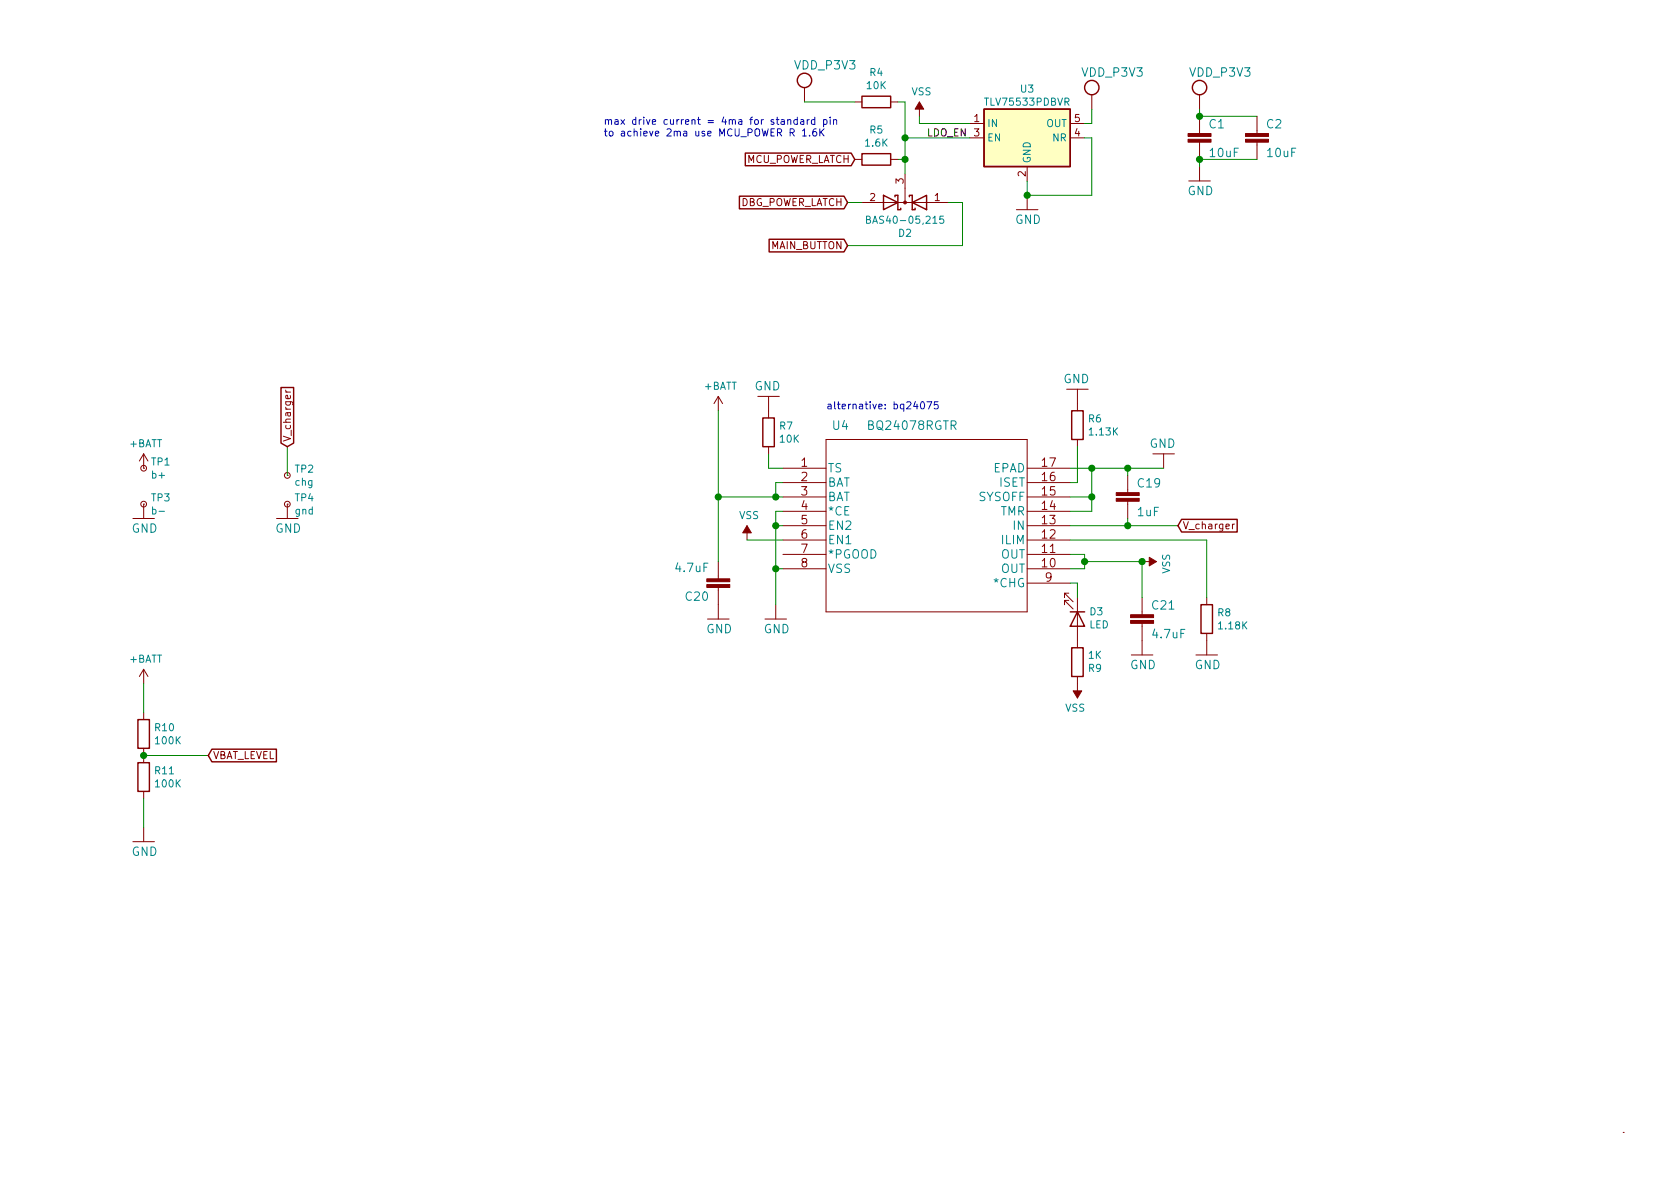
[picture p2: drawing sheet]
EESchema Schematic File Version 4
EELAYER 30 0
EELAYER END
$Descr A4 11693 8268
encoding utf-8
Sheet 2 2
Title ""
Date ""
Rev ""
Comp ""
Comment1 ""
Comment2 ""
Comment3 ""
Comment4 ""
$EndDescr
$Comp
L nRF52832_qfaa-eagle-import:GND #GND?
U 1 1
P 7150 1450
AR Path="/6177AAD7" Ref="#GND?"  Part="1" 
AR Path="/61764C1F/6177AAD7" Ref="#GND021"  Part="1" 
F 0 "#GND021" H 7150 1450 50  0001 C CNN
F 1 "GND" H 7050 1350 59  0000 L BNN
F 2 "" H 7150 1450 50  0001 C CNN
F 3 "" H 7150 1450 50  0001 C CNN
	1    7150 1450
	-1   0    0    -1  
$EndComp
$Comp
L nRF52832_qfaa-eagle-import:VCC #VDD_NRF?
U 1 1
P 7600 650
AR Path="/6177AAE3" Ref="#VDD_NRF?"  Part="1" 
AR Path="/61764C1F/6177AAE3" Ref="#VDD_NRF011"  Part="1" 
F 0 "#VDD_NRF011" H 7600 650 50  0001 C CNN
F 1 "VDD_P3V3" H 7525 775 59  0000 L BNN
F 2 "" H 7600 650 50  0001 C CNN
F 3 "" H 7600 650 50  0001 C CNN
	1    7600 650 
	1    0    0    -1  
$EndComp
Wire Wire Line
	6400 800  6400 850 
Wire Wire Line
	7600 1350 7150 1350
Connection ~ 7150 1350
Text Label 6450 950  0    50   ~ 0
LDO_EN
Wire Wire Line
	7600 950  7600 1350
$Comp
L Device:R R4
U 1 1
P 6100 700
F 0 "R4" V 5893 700 50  0000 C CNN
F 1 "10K" V 5984 700 50  0000 C CNN
F 2 "Resistor_SMD:R_0402_1005Metric" V 6030 700 50  0001 C CNN
F 3 "~" H 6100 700 50  0001 C CNN
F 4 "C25744" H 6100 700 50  0001 C CNN "LCSC"
	1    6100 700 
	0    1    1    0   
$EndComp
Wire Wire Line
	6250 1100 6300 1100
$Comp
L Device:R R5
U 1 1
P 6100 1100
F 0 "R5" V 5893 1100 50  0000 C CNN
F 1 "1.6K" V 5984 1100 50  0000 C CNN
F 2 "Resistor_SMD:R_0402_1005Metric" V 6030 1100 50  0001 C CNN
F 3 "~" H 6100 1100 50  0001 C CNN
F 4 "C25867" H 6100 1100 50  0001 C CNN "LCSC"
	1    6100 1100
	0    1    1    0   
$EndComp
Wire Wire Line
	7550 950  7600 950 
Wire Wire Line
	6300 950  6750 950 
Wire Wire Line
	7150 1250 7150 1350
Wire Wire Line
	6400 850  6750 850 
$Comp
L Regulator_Linear:TPS73133DBV U3
U 1 1
P 7150 950
F 0 "U3" H 7150 1292 50  0000 C CNN
F 1 "TLV75533PDBVR" H 7150 1201 50  0000 C CNN
F 2 "Package_TO_SOT_SMD:SOT-23-5" H 7150 1275 50  0001 C CIN
F 3 "https://datasheet.lcsc.com/lcsc/1912111437_Texas-Instruments-TLV75533PDBVR_C404027.pdf" H 7150 900 50  0001 C CNN
F 4 "C404027" H 7150 950 50  0001 C CNN "LCSC"
	1    7150 950 
	1    0    0    -1  
$EndComp
Wire Wire Line
	7550 850  7600 850 
Wire Wire Line
	7600 850  7600 750 
$Comp
L power:+BATT #PWR?
U 1 1
P 1000 3250
AR Path="/617B7B7F" Ref="#PWR?"  Part="1" 
AR Path="/61764C1F/617B7B7F" Ref="#PWR05"  Part="1" 
F 0 "#PWR05" H 1000 3100 50  0001 C CNN
F 1 "+BATT" H 1015 3423 50  0000 C CNN
F 2 "" H 1000 3250 50  0001 C CNN
F 3 "" H 1000 3250 50  0001 C CNN
	1    1000 3250
	1    0    0    -1  
$EndComp
$Comp
L nRF52832_qfaa-eagle-import:GND #GND?
U 1 1
P 1000 3600
AR Path="/617B7B85" Ref="#GND?"  Part="1" 
AR Path="/61764C1F/617B7B85" Ref="#GND025"  Part="1" 
F 0 "#GND025" H 1000 3600 50  0001 C CNN
F 1 "GND" H 900 3500 59  0000 L BNN
F 2 "" H 1000 3600 50  0001 C CNN
F 3 "" H 1000 3600 50  0001 C CNN
	1    1000 3600
	-1   0    0    -1  
$EndComp
Wire Wire Line
	1000 5550 1000 5750
Wire Wire Line
	1000 4950 1000 4750
$Comp
L nRF52832_qfaa-eagle-import:GND #GND031
U 1 1
P 1000 5850
F 0 "#GND031" H 1000 5850 50  0001 C CNN
F 1 "GND" H 900 5750 59  0000 L BNN
F 2 "" H 1000 5850 50  0001 C CNN
F 3 "" H 1000 5850 50  0001 C CNN
	1    1000 5850
	-1   0    0    -1  
$EndComp
$Comp
L Device:R R10
U 1 1
P 1000 5100
F 0 "R10" H 1070 5146 50  0000 L CNN
F 1 "100K" H 1070 5055 50  0000 L CNN
F 2 "Resistor_SMD:R_0402_1005Metric" V 930 5100 50  0001 C CNN
F 3 "~" H 1000 5100 50  0001 C CNN
F 4 "C25741" H 1000 5100 50  0001 C CNN "LCSC"
	1    1000 5100
	1    0    0    -1  
$EndComp
$Comp
L Device:R R11
U 1 1
P 1000 5400
F 0 "R11" H 1070 5446 50  0000 L CNN
F 1 "100K" H 1070 5355 50  0000 L CNN
F 2 "Resistor_SMD:R_0402_1005Metric" V 930 5400 50  0001 C CNN
F 3 "~" H 1000 5400 50  0001 C CNN
F 4 "C25741" H 1000 5400 50  0001 C CNN "LCSC"
	1    1000 5400
	1    0    0    -1  
$EndComp
$Comp
L power:+BATT #PWR08
U 1 1
P 1000 4750
F 0 "#PWR08" H 1000 4600 50  0001 C CNN
F 1 "+BATT" H 1015 4923 50  0000 C CNN
F 2 "" H 1000 4750 50  0001 C CNN
F 3 "" H 1000 4750 50  0001 C CNN
	1    1000 4750
	1    0    0    -1  
$EndComp
$Comp
L _bq:BQ24078RGTR U4
U 1 1
P 5450 3250
F 0 "U4" H 5850 3550 60  0000 C CNN
F 1 "BQ24078RGTR" H 6350 3550 60  0000 C CNN
F 2 "_other:VQFN-16-1EP_3x3mm_P0.5mm_EP1.45x1.45mm_ThermalVias" H 6450 3490 60  0001 C CNN
F 3 "" H 5450 3250 60  0000 C CNN
F 4 "C15464" H 5450 3250 50  0001 C CNN "LCSC"
	1    5450 3250
	1    0    0    -1  
$EndComp
Wire Wire Line
	2000 3300 2000 3100
$Comp
L nRF52832_qfaa-eagle-import:GND #GND?
U 1 1
P 2000 3600
AR Path="/6179CE8E" Ref="#GND?"  Part="1" 
AR Path="/61764C1F/6179CE8E" Ref="#GND026"  Part="1" 
F 0 "#GND026" H 2000 3600 50  0001 C CNN
F 1 "GND" H 1900 3500 59  0000 L BNN
F 2 "" H 2000 3600 50  0001 C CNN
F 3 "" H 2000 3600 50  0001 C CNN
	1    2000 3600
	-1   0    0    -1  
$EndComp
Text GLabel 2000 3100 1    50   Input ~ 0
V_charger
Text GLabel 8200 3650 2    50   Input ~ 0
V_charger
$Comp
L Device:R R7
U 1 1
P 5350 3000
F 0 "R7" H 5420 3046 50  0000 L CNN
F 1 "10K" H 5420 2955 50  0000 L CNN
F 2 "Resistor_SMD:R_0402_1005Metric" V 5280 3000 50  0001 C CNN
F 3 "~" H 5350 3000 50  0001 C CNN
F 4 "C25744" H 5350 3000 50  0001 C CNN "LCSC"
	1    5350 3000
	1    0    0    -1  
$EndComp
$Comp
L nRF52832_qfaa-eagle-import:GND #GND?
U 1 1
P 5350 2750
AR Path="/617A0983" Ref="#GND?"  Part="1" 
AR Path="/61764C1F/617A0983" Ref="#GND023"  Part="1" 
F 0 "#GND023" H 5350 2750 50  0001 C CNN
F 1 "GND" H 5250 2650 59  0000 L BNN
F 2 "" H 5350 2750 50  0001 C CNN
F 3 "" H 5350 2750 50  0001 C CNN
	1    5350 2750
	1    0    0    1   
$EndComp
Wire Wire Line
	5350 3150 5350 3250
Wire Wire Line
	5350 3250 5450 3250
Wire Wire Line
	5450 3350 5400 3350
Wire Wire Line
	5400 3450 5450 3450
$Comp
L power:+BATT #PWR?
U 1 1
P 5000 2850
AR Path="/617A3DBA" Ref="#PWR?"  Part="1" 
AR Path="/61764C1F/617A3DBA" Ref="#PWR04"  Part="1" 
F 0 "#PWR04" H 5000 2700 50  0001 C CNN
F 1 "+BATT" H 5015 3023 50  0000 C CNN
F 2 "" H 5000 2850 50  0001 C CNN
F 3 "" H 5000 2850 50  0001 C CNN
	1    5000 2850
	1    0    0    -1  
$EndComp
$Comp
L nRF52832_qfaa-eagle-import:GND #GND?
U 1 1
P 5400 4300
AR Path="/617A670B" Ref="#GND?"  Part="1" 
AR Path="/61764C1F/617A670B" Ref="#GND028"  Part="1" 
F 0 "#GND028" H 5400 4300 50  0001 C CNN
F 1 "GND" H 5300 4200 59  0000 L BNN
F 2 "" H 5400 4300 50  0001 C CNN
F 3 "" H 5400 4300 50  0001 C CNN
	1    5400 4300
	-1   0    0    -1  
$EndComp
Wire Wire Line
	5400 4200 5400 3950
Wire Wire Line
	5450 3550 5400 3550
Connection ~ 5400 3450
Wire Wire Line
	5450 3650 5400 3650
Wire Wire Line
	5400 3650 5400 3550
Wire Wire Line
	7450 3850 7550 3850
Wire Wire Line
	7550 3850 7550 3900
Wire Wire Line
	7550 3950 7450 3950
Wire Wire Line
	7450 3350 7500 3350
Wire Wire Line
	7500 3350 7500 3100
Wire Wire Line
	7450 3450 7600 3450
$Comp
L power:VSS #PWR?
U 1 1
P 6400 800
AR Path="/617B2390" Ref="#PWR?"  Part="1" 
AR Path="/61764C1F/617B2390" Ref="#PWR03"  Part="1" 
F 0 "#PWR03" H 6400 650 50  0001 C CNN
F 1 "VSS" H 6415 973 50  0000 C CNN
F 2 "" H 6400 800 50  0001 C CNN
F 3 "" H 6400 800 50  0001 C CNN
	1    6400 800 
	1    0    0    -1  
$EndComp
$Comp
L power:VSS #PWR?
U 1 1
P 7950 3900
AR Path="/617B4B4A" Ref="#PWR?"  Part="1" 
AR Path="/61764C1F/617B4B4A" Ref="#PWR07"  Part="1" 
F 0 "#PWR07" H 7950 3750 50  0001 C CNN
F 1 "VSS" H 7965 4073 50  0000 C CNN
F 2 "" H 7950 3900 50  0001 C CNN
F 3 "" H 7950 3900 50  0001 C CNN
	1    7950 3900
	0    1    1    0   
$EndComp
Connection ~ 7550 3900
Wire Wire Line
	7550 3900 7550 3950
$Comp
L Device:R R6
U 1 1
P 7500 2950
F 0 "R6" H 7570 2996 50  0000 L CNN
F 1 "1.13K" H 7570 2905 50  0000 L CNN
F 2 "Resistor_SMD:R_0402_1005Metric" V 7430 2950 50  0001 C CNN
F 3 "~" H 7500 2950 50  0001 C CNN
F 4 "C67014" H 7500 2950 50  0001 C CNN "LCSC"
	1    7500 2950
	1    0    0    -1  
$EndComp
$Comp
L Device:R R8
U 1 1
P 8400 4300
F 0 "R8" H 8470 4346 50  0000 L CNN
F 1 "1.18K" H 8470 4255 50  0000 L CNN
F 2 "Resistor_SMD:R_0402_1005Metric" V 8330 4300 50  0001 C CNN
F 3 "~" H 8400 4300 50  0001 C CNN
F 4 "C270651" H 8400 4300 50  0001 C CNN "LCSC"
	1    8400 4300
	1    0    0    -1  
$EndComp
$Comp
L nRF52832_qfaa-eagle-import:CAPACITOR_0402_N C?
U 1 1
P 5000 4100
AR Path="/617C3867" Ref="C?"  Part="1" 
AR Path="/61764C1F/617C3867" Ref="C20"  Part="1" 
F 0 "C20" H 5060 4115 59  0000 L BNN
F 1 "4.7uF" H 5060 3915 59  0000 L BNN
F 2 "Capacitor_SMD:C_0402_1005Metric" H 5000 4100 50  0001 C CNN
F 3 "" H 5000 4100 50  0001 C CNN
F 4 "C23733" H 5000 4100 50  0001 C CNN "LCSC"
	1    5000 4100
	-1   0    0    1   
$EndComp
$Comp
L nRF52832_qfaa-eagle-import:CAPACITOR_0402_N C?
U 1 1
P 7850 3400
AR Path="/617C3874" Ref="C?"  Part="1" 
AR Path="/61764C1F/617C3874" Ref="C19"  Part="1" 
F 0 "C19" H 7910 3415 59  0000 L BNN
F 1 "1uF" H 7910 3215 59  0000 L BNN
F 2 "Capacitor_SMD:C_0402_1005Metric" H 7850 3400 50  0001 C CNN
F 3 "" H 7850 3400 50  0001 C CNN
F 4 "C52923" H 7850 3400 50  0001 C CNN "LCSC"
	1    7850 3400
	1    0    0    -1  
$EndComp
$Comp
L nRF52832_qfaa-eagle-import:CAPACITOR_0402_N C?
U 1 1
P 7950 4250
AR Path="/617C87E8" Ref="C?"  Part="1" 
AR Path="/61764C1F/617C87E8" Ref="C21"  Part="1" 
F 0 "C21" H 8010 4265 59  0000 L BNN
F 1 "4.7uF" H 8010 4065 59  0000 L BNN
F 2 "Capacitor_SMD:C_0402_1005Metric" H 7950 4250 50  0001 C CNN
F 3 "" H 7950 4250 50  0001 C CNN
F 4 "C23733" H 7950 4250 50  0001 C CNN "LCSC"
	1    7950 4250
	1    0    0    -1  
$EndComp
Wire Wire Line
	5400 3350 5400 3450
$Comp
L nRF52832_qfaa-eagle-import:GND #GND?
U 1 1
P 7950 4550
AR Path="/617CCA2A" Ref="#GND?"  Part="1" 
AR Path="/61764C1F/617CCA2A" Ref="#GND029"  Part="1" 
F 0 "#GND029" H 7950 4550 50  0001 C CNN
F 1 "GND" H 7850 4450 59  0000 L BNN
F 2 "" H 7950 4550 50  0001 C CNN
F 3 "" H 7950 4550 50  0001 C CNN
	1    7950 4550
	-1   0    0    -1  
$EndComp
$Comp
L nRF52832_qfaa-eagle-import:GND #GND?
U 1 1
P 5000 4300
AR Path="/617CD79B" Ref="#GND?"  Part="1" 
AR Path="/61764C1F/617CD79B" Ref="#GND027"  Part="1" 
F 0 "#GND027" H 5000 4300 50  0001 C CNN
F 1 "GND" H 4900 4200 59  0000 L BNN
F 2 "" H 5000 4300 50  0001 C CNN
F 3 "" H 5000 4300 50  0001 C CNN
	1    5000 4300
	-1   0    0    -1  
$EndComp
Wire Wire Line
	5000 2850 5000 3450
Wire Wire Line
	5400 3450 5000 3450
Connection ~ 5000 3450
Wire Wire Line
	5000 3450 5000 3900
$Comp
L power:VSS #PWR?
U 1 1
P 5200 3750
AR Path="/617D42A1" Ref="#PWR?"  Part="1" 
AR Path="/61764C1F/617D42A1" Ref="#PWR06"  Part="1" 
F 0 "#PWR06" H 5200 3600 50  0001 C CNN
F 1 "VSS" H 5215 3923 50  0000 C CNN
F 2 "" H 5200 3750 50  0001 C CNN
F 3 "" H 5200 3750 50  0001 C CNN
	1    5200 3750
	1    0    0    -1  
$EndComp
Wire Wire Line
	5450 3750 5200 3750
$Comp
L nRF52832_qfaa-eagle-import:GND #GND?
U 1 1
P 7500 2700
AR Path="/617D8033" Ref="#GND?"  Part="1" 
AR Path="/61764C1F/617D8033" Ref="#GND022"  Part="1" 
F 0 "#GND022" H 7500 2700 50  0001 C CNN
F 1 "GND" H 7400 2600 59  0000 L BNN
F 2 "" H 7500 2700 50  0001 C CNN
F 3 "" H 7500 2700 50  0001 C CNN
	1    7500 2700
	1    0    0    1   
$EndComp
Wire Wire Line
	7450 3550 7600 3550
Wire Wire Line
	7600 3550 7600 3450
Wire Wire Line
	7450 3250 7600 3250
Wire Wire Line
	7600 3250 7600 3450
Connection ~ 7600 3450
$Comp
L nRF52832_qfaa-eagle-import:GND #GND?
U 1 1
P 8100 3150
AR Path="/617E2300" Ref="#GND?"  Part="1" 
AR Path="/61764C1F/617E2300" Ref="#GND024"  Part="1" 
F 0 "#GND024" H 8100 3150 50  0001 C CNN
F 1 "GND" H 8000 3050 59  0000 L BNN
F 2 "" H 8100 3150 50  0001 C CNN
F 3 "" H 8100 3150 50  0001 C CNN
	1    8100 3150
	1    0    0    1   
$EndComp
Wire Wire Line
	7600 3250 7850 3250
Connection ~ 7600 3250
Wire Wire Line
	7450 3650 7850 3650
Wire Wire Line
	7850 3300 7850 3250
Connection ~ 7850 3250
Wire Wire Line
	7850 3250 8100 3250
Wire Wire Line
	7850 3600 7850 3650
Connection ~ 7850 3650
Wire Wire Line
	7850 3650 8200 3650
$Comp
L Device:R R9
U 1 1
P 7500 4600
F 0 "R9" H 7570 4646 50  0000 L CNN
F 1 "1K" H 7570 4555 50  0000 L CNN
F 2 "Resistor_SMD:R_0402_1005Metric" V 7430 4600 50  0001 C CNN
F 3 "~" H 7500 4600 50  0001 C CNN
F 4 "C11702" H 7500 4600 50  0001 C CNN "LCSC"
	1    7500 4600
	1    0    0    1   
$EndComp
Wire Wire Line
	7450 4050 7500 4050
$Comp
L Device:LED D3
U 1 1
P 7500 4300
F 0 "D3" V 7447 4380 50  0000 L CNN
F 1 "LED" V 7538 4380 50  0000 L CNN
F 2 "LED_SMD:LED_0603_1608Metric" H 7500 4300 50  0001 C CNN
F 3 "~" H 7500 4300 50  0001 C CNN
F 4 "C72043" H 7500 4300 50  0001 C CNN "LCSC"
	1    7500 4300
	0    1    1    0   
$EndComp
Wire Wire Line
	7500 4050 7500 4150
$Comp
L power:VSS #PWR?
U 1 1
P 7500 4750
AR Path="/61803185" Ref="#PWR?"  Part="1" 
AR Path="/61764C1F/61803185" Ref="#PWR09"  Part="1" 
F 0 "#PWR09" H 7500 4600 50  0001 C CNN
F 1 "VSS" H 7515 4923 50  0000 C CNN
F 2 "" H 7500 4750 50  0001 C CNN
F 3 "" H 7500 4750 50  0001 C CNN
	1    7500 4750
	-1   0    0    1   
$EndComp
Wire Wire Line
	7950 3900 7950 4150
Wire Wire Line
	7550 3900 7950 3900
Connection ~ 7950 3900
$Comp
L nRF52832_qfaa-eagle-import:GND #GND?
U 1 1
P 8400 4550
AR Path="/6180CA07" Ref="#GND?"  Part="1" 
AR Path="/61764C1F/6180CA07" Ref="#GND030"  Part="1" 
F 0 "#GND030" H 8400 4550 50  0001 C CNN
F 1 "GND" H 8300 4450 59  0000 L BNN
F 2 "" H 8400 4550 50  0001 C CNN
F 3 "" H 8400 4550 50  0001 C CNN
	1    8400 4550
	-1   0    0    -1  
$EndComp
Wire Wire Line
	8400 3750 8400 4150
Wire Wire Line
	7450 3750 8400 3750
Wire Wire Line
	5400 3650 5400 3950
Connection ~ 5400 3650
Connection ~ 5400 3950
Wire Wire Line
	5400 3950 5450 3950
Text Notes 4200 950  0    50   ~ 0
max drive current = 4ma for standard pin\nto achieve 2ma use MCU_POWER R 1.6K
$Comp
L Device:D_Schottky_x2_KCom_AAK D2
U 1 1
P 6300 1400
F 0 "D2" H 6300 1617 50  0000 C CNN
F 1 "BAS40-05,215" H 6300 1526 50  0000 C CNN
F 2 "Package_TO_SOT_SMD:SOT-23" H 6300 1400 50  0001 C CNN
F 3 "~" H 6300 1400 50  0001 C CNN
F 4 "C85391" H 6300 1400 50  0001 C CNN "LCSC"
	1    6300 1400
	-1   0    0    1   
$EndComp
Wire Wire Line
	6300 700  6300 950 
Connection ~ 6300 950 
Wire Wire Line
	6000 1400 5900 1400
Wire Wire Line
	6600 1400 6700 1400
Text GLabel 5900 1400 0    50   Input ~ 0
DBG_POWER_LATCH
Text GLabel 5900 1700 0    50   Input ~ 0
MAIN_BUTTON
$Comp
L nRF52832_qfaa-eagle-import:VCC #VDD_NRF?
U 1 1
P 5600 600
AR Path="/6187AD3F" Ref="#VDD_NRF?"  Part="1" 
AR Path="/61764C1F/6187AD3F" Ref="#VDD_NRF010"  Part="1" 
F 0 "#VDD_NRF010" H 5600 600 50  0001 C CNN
F 1 "VDD_P3V3" H 5525 725 59  0000 L BNN
F 2 "" H 5600 600 50  0001 C CNN
F 3 "" H 5600 600 50  0001 C CNN
	1    5600 600 
	1    0    0    -1  
$EndComp
Wire Wire Line
	6250 700  6300 700 
Wire Wire Line
	5600 700  5950 700 
Text GLabel 1450 5250 2    50   Input ~ 0
VBAT_LEVEL
Wire Wire Line
	1000 5250 1450 5250
Connection ~ 1000 5250
Text GLabel 5950 1100 0    50   Input ~ 0
MCU_POWER_LATCH
Wire Wire Line
	6300 950  6300 1100
Wire Wire Line
	5900 1700 6700 1700
Wire Wire Line
	6700 1400 6700 1700
Wire Wire Line
	6300 1200 6300 1100
Connection ~ 6300 1100
$Comp
L Connector:TestPoint_Small TP1
U 1 1
P 1000 3250
F 0 "TP1" H 1048 3296 50  0000 L CNN
F 1 "b+" H 1048 3205 50  0000 L CNN
F 2 "TestPoint:TestPoint_Pad_D1.0mm" H 1200 3250 50  0001 C CNN
F 3 "~" H 1200 3250 50  0001 C CNN
	1    1000 3250
	1    0    0    -1  
$EndComp
$Comp
L Connector:TestPoint_Small TP3
U 1 1
P 1000 3500
F 0 "TP3" H 1048 3546 50  0000 L CNN
F 1 "b-" H 1048 3455 50  0000 L CNN
F 2 "TestPoint:TestPoint_Pad_D1.0mm" H 1200 3500 50  0001 C CNN
F 3 "~" H 1200 3500 50  0001 C CNN
	1    1000 3500
	1    0    0    -1  
$EndComp
$Comp
L Connector:TestPoint_Small TP4
U 1 1
P 2000 3500
F 0 "TP4" H 2048 3546 50  0000 L CNN
F 1 "gnd" H 2048 3455 50  0000 L CNN
F 2 "TestPoint:TestPoint_Pad_D1.0mm" H 2200 3500 50  0001 C CNN
F 3 "~" H 2200 3500 50  0001 C CNN
	1    2000 3500
	1    0    0    -1  
$EndComp
$Comp
L Connector:TestPoint_Small TP2
U 1 1
P 2000 3300
F 0 "TP2" H 2048 3346 50  0000 L CNN
F 1 "chg" H 2048 3255 50  0000 L CNN
F 2 "TestPoint:TestPoint_Pad_D1.0mm" H 2200 3300 50  0001 C CNN
F 3 "~" H 2200 3300 50  0001 C CNN
	1    2000 3300
	1    0    0    -1  
$EndComp
$Comp
L nRF52832_qfaa-eagle-import:VCC #VDD_NRF?
U 1 1
P 8350 650
AR Path="/6191A99F" Ref="#VDD_NRF?"  Part="1" 
AR Path="/61764C1F/6191A99F" Ref="#VDD_NRF0101"  Part="1" 
F 0 "#VDD_NRF0101" H 8350 650 50  0001 C CNN
F 1 "VDD_P3V3" H 8275 775 59  0000 L BNN
F 2 "" H 8350 650 50  0001 C CNN
F 3 "" H 8350 650 50  0001 C CNN
	1    8350 650 
	1    0    0    -1  
$EndComp
$Comp
L nRF52832_qfaa-eagle-import:CAPACITOR_0402_N C?
U 1 1
P 8350 900
AR Path="/6191A9A6" Ref="C?"  Part="1" 
AR Path="/61764C1F/6191A9A6" Ref="C1"  Part="1" 
F 0 "C1" H 8410 915 59  0000 L BNN
F 1 "10uF" H 8410 715 59  0000 L BNN
F 2 "Capacitor_SMD:C_0402_1005Metric" H 8350 900 50  0001 C CNN
F 3 "" H 8350 900 50  0001 C CNN
F 4 "C15525" H 8350 900 50  0001 C CNN "LCSC"
	1    8350 900 
	1    0    0    -1  
$EndComp
$Comp
L nRF52832_qfaa-eagle-import:GND #GND?
U 1 1
P 8350 1250
AR Path="/6191A9AC" Ref="#GND?"  Part="1" 
AR Path="/61764C1F/6191A9AC" Ref="#GND0101"  Part="1" 
F 0 "#GND0101" H 8350 1250 50  0001 C CNN
F 1 "GND" H 8250 1150 59  0000 L BNN
F 2 "" H 8350 1250 50  0001 C CNN
F 3 "" H 8350 1250 50  0001 C CNN
	1    8350 1250
	-1   0    0    -1  
$EndComp
$Comp
L nRF52832_qfaa-eagle-import:CAPACITOR_0402_N C?
U 1 1
P 8750 900
AR Path="/6191A9B3" Ref="C?"  Part="1" 
AR Path="/61764C1F/6191A9B3" Ref="C2"  Part="1" 
F 0 "C2" H 8810 915 59  0000 L BNN
F 1 "10uF" H 8810 715 59  0000 L BNN
F 2 "Capacitor_SMD:C_0402_1005Metric" H 8750 900 50  0001 C CNN
F 3 "" H 8750 900 50  0001 C CNN
F 4 "C15525" H 8750 900 50  0001 C CNN "LCSC"
	1    8750 900 
	1    0    0    -1  
$EndComp
Wire Wire Line
	8350 1150 8350 1100
Wire Wire Line
	8750 1100 8350 1100
Connection ~ 8350 1100
Wire Wire Line
	8750 800  8350 800 
Wire Wire Line
	8350 750  8350 800 
Connection ~ 8350 800 
Text Notes 5750 2850 0    50   ~ 0
alternative: bq24075
$EndSCHEMATC
